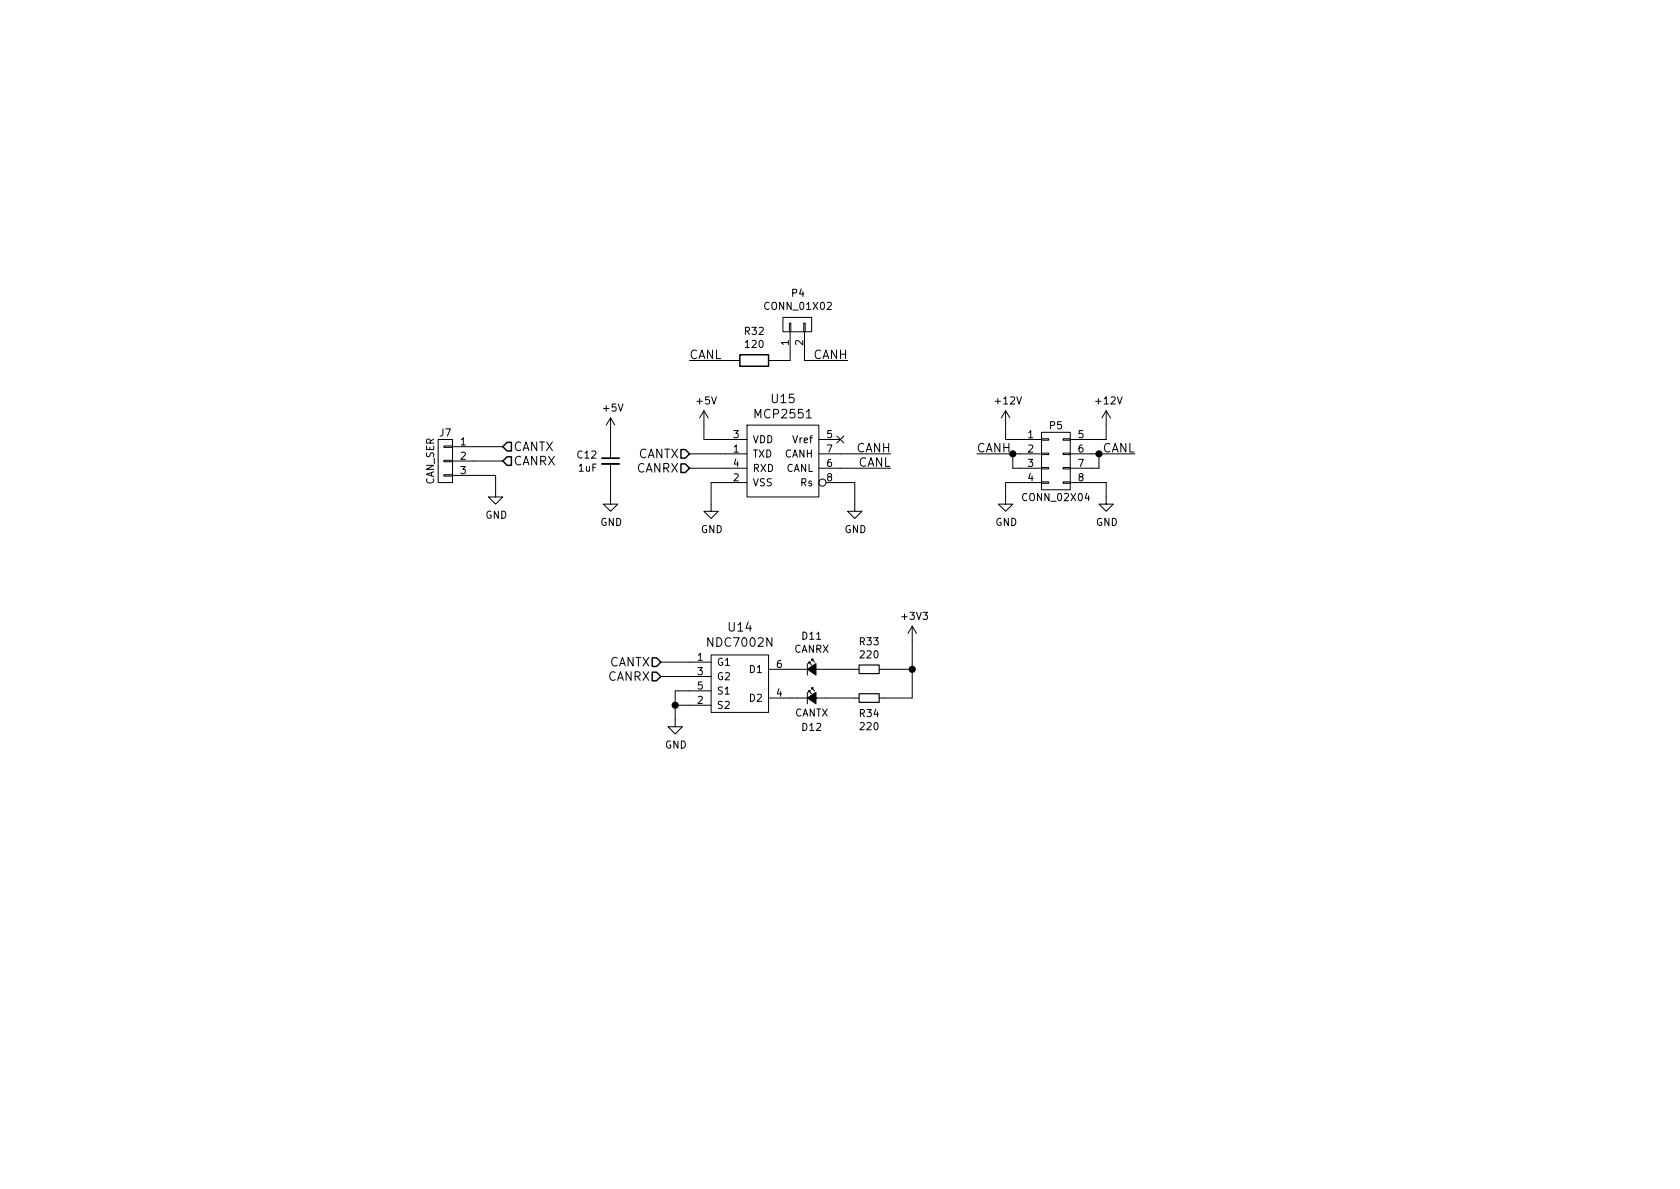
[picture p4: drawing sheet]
EESchema Schematic File Version 2
LIBS:VehicleController-rescue
LIBS:UNCAMotorsports
LIBS:power
LIBS:device
LIBS:transistors
LIBS:conn
LIBS:linear
LIBS:regul
LIBS:74xx
LIBS:cmos4000
LIBS:adc-dac
LIBS:memory
LIBS:xilinx
LIBS:microcontrollers
LIBS:dsp
LIBS:microchip
LIBS:analog_switches
LIBS:motorola
LIBS:texas
LIBS:intel
LIBS:audio
LIBS:interface
LIBS:digital-audio
LIBS:philips
LIBS:display
LIBS:cypress
LIBS:siliconi
LIBS:opto
LIBS:atmel
LIBS:contrib
LIBS:valves
LIBS:Common-Parts-Library-CPL
LIBS:relays
LIBS:SystemBlocks
LIBS:dc-dc
LIBS:Power_Management
LIBS:switches
LIBS:VehicleController-cache
EELAYER 25 0
EELAYER END
$Descr A4 11693 8268
encoding utf-8
Sheet 4 5
Title "Vehicle Controller"
Date "2017-03-11"
Rev "001"
Comp "UNC Asheville Motorsports"
Comment1 ""
Comment2 ""
Comment3 ""
Comment4 ""
$EndDescr
$Comp
L MCP2551 U15
U 1 1
P 5450 3250
F 0 "U15" H 5450 3737 60  0000 C CNN
F 1 "MCP2551" H 5450 3631 60  0000 C CNN
F 2 "SMD_Packages:SOIC-8-N" H 5450 3250 60  0001 C CNN
F 3 "" H 5450 3250 60  0000 C CNN
	1    5450 3250
	1    0    0    -1  
$EndComp
$Comp
L GND #PWR059
U 1 1
P 5950 3500
F 0 "#PWR059" H 5950 3250 50  0001 C CNN
F 1 "GND" H 5955 3327 50  0000 C CNN
F 2 "" H 5950 3500 50  0000 C CNN
F 3 "" H 5950 3500 50  0000 C CNN
	1    5950 3500
	1    0    0    -1  
$EndComp
NoConn ~ 5850 3050
$Comp
L +5V #PWR060
U 1 1
P 4900 2950
F 0 "#PWR060" H 4900 2800 50  0001 C CNN
F 1 "+5V" H 4915 3123 50  0000 C CNN
F 2 "" H 4900 2950 50  0000 C CNN
F 3 "" H 4900 2950 50  0000 C CNN
	1    4900 2950
	1    0    0    -1  
$EndComp
$Comp
L GND #PWR061
U 1 1
P 4950 3500
F 0 "#PWR061" H 4950 3250 50  0001 C CNN
F 1 "GND" H 4955 3327 50  0000 C CNN
F 2 "" H 4950 3500 50  0000 C CNN
F 3 "" H 4950 3500 50  0000 C CNN
	1    4950 3500
	1    0    0    -1  
$EndComp
$Comp
L R R32
U 1 1
P 5250 2500
F 0 "R32" V 5043 2500 50  0000 C CNN
F 1 "120" V 5134 2500 50  0000 C CNN
F 2 "Resistors_SMD:R_0805_HandSoldering" V 5180 2500 50  0001 C CNN
F 3 "" H 5250 2500 50  0000 C CNN
	1    5250 2500
	0    1    1    0   
$EndComp
Text Label 4800 2500 0    60   ~ 0
CANL
$Comp
L CONN_01X02 P4
U 1 1
P 5550 2250
F 0 "P4" V 5765 2245 50  0000 C CNN
F 1 "CONN_01X02" V 5674 2245 50  0000 C CNN
F 2 "Pin_Headers:Pin_Header_Straight_1x02" H 5550 2250 50  0001 C CNN
F 3 "" H 5550 2250 50  0000 C CNN
	1    5550 2250
	0    -1   -1   0   
$EndComp
Text Label 5900 2500 2    60   ~ 0
CANH
Text HLabel 4800 3150 0    60   Input ~ 0
CANTX
Text HLabel 4800 3250 0    60   Input ~ 0
CANRX
$Comp
L C_Small C12
U 1 1
P 4250 3200
F 0 "C12" H 4342 3246 50  0000 L CNN
F 1 "1uF" H 4342 3155 50  0000 L CNN
F 2 "Capacitors_SMD:C_0805_HandSoldering" H 4250 3200 50  0001 C CNN
F 3 "" H 4250 3200 50  0000 C CNN
	1    4250 3200
	-1   0    0    -1  
$EndComp
$Comp
L +5V #PWR062
U 1 1
P 4250 3000
F 0 "#PWR062" H 4250 2850 50  0001 C CNN
F 1 "+5V" H 4265 3173 50  0000 C CNN
F 2 "" H 4250 3000 50  0000 C CNN
F 3 "" H 4250 3000 50  0000 C CNN
	1    4250 3000
	1    0    0    -1  
$EndComp
$Comp
L GND #PWR063
U 1 1
P 4250 3450
F 0 "#PWR063" H 4250 3200 50  0001 C CNN
F 1 "GND" H 4255 3277 50  0000 C CNN
F 2 "" H 4250 3450 50  0000 C CNN
F 3 "" H 4250 3450 50  0000 C CNN
	1    4250 3450
	1    0    0    -1  
$EndComp
Wire Wire Line
	5850 3350 5950 3350
Wire Wire Line
	5950 3350 5950 3500
Wire Wire Line
	4900 2950 4900 3050
Wire Wire Line
	4900 3050 5050 3050
Wire Wire Line
	4950 3500 4950 3350
Wire Wire Line
	4950 3350 5050 3350
Wire Wire Line
	5050 3150 4800 3150
Wire Wire Line
	4800 3250 5050 3250
Wire Wire Line
	5400 2500 5500 2500
Wire Wire Line
	5100 2500 4800 2500
Wire Wire Line
	5500 2500 5500 2450
Wire Wire Line
	5600 2450 5600 2500
Wire Wire Line
	5600 2500 5900 2500
Wire Wire Line
	4250 3100 4250 3000
Wire Wire Line
	4250 3450 4250 3300
Wire Wire Line
	5850 3150 6200 3150
Text Label 6200 3150 2    60   ~ 0
CANH
Text Label 6200 3250 2    60   ~ 0
CANL
Wire Wire Line
	5850 3250 6200 3250
Text Label 6800 3150 0    60   ~ 0
CANH
Wire Wire Line
	6800 3150 7100 3150
Wire Wire Line
	7100 3250 7050 3250
Wire Wire Line
	7050 3250 7050 3150
Connection ~ 7050 3150
Wire Wire Line
	7000 2950 7000 3050
Wire Wire Line
	7000 3050 7100 3050
$Comp
L GND #PWR064
U 1 1
P 7000 3450
F 0 "#PWR064" H 7000 3200 50  0001 C CNN
F 1 "GND" H 7005 3277 50  0000 C CNN
F 2 "" H 7000 3450 50  0000 C CNN
F 3 "" H 7000 3450 50  0000 C CNN
	1    7000 3450
	1    0    0    -1  
$EndComp
Wire Wire Line
	7000 3450 7000 3350
Wire Wire Line
	7000 3350 7100 3350
Wire Wire Line
	7600 3150 7900 3150
Text Label 7900 3150 2    60   ~ 0
CANL
Wire Wire Line
	7600 3250 7650 3250
Wire Wire Line
	7650 3250 7650 3150
Connection ~ 7650 3150
Wire Wire Line
	7600 3050 7700 3050
Wire Wire Line
	7700 3050 7700 2950
$Comp
L GND #PWR065
U 1 1
P 7700 3450
F 0 "#PWR065" H 7700 3200 50  0001 C CNN
F 1 "GND" H 7705 3277 50  0000 C CNN
F 2 "" H 7700 3450 50  0000 C CNN
F 3 "" H 7700 3450 50  0000 C CNN
	1    7700 3450
	1    0    0    -1  
$EndComp
Wire Wire Line
	7600 3350 7700 3350
Wire Wire Line
	7700 3350 7700 3450
$Comp
L +12V #PWR066
U 1 1
P 7000 2950
F 0 "#PWR066" H 7000 2800 50  0001 C CNN
F 1 "+12V" H 7015 3123 50  0000 C CNN
F 2 "" H 7000 2950 50  0000 C CNN
F 3 "" H 7000 2950 50  0000 C CNN
	1    7000 2950
	1    0    0    -1  
$EndComp
$Comp
L +12V #PWR067
U 1 1
P 7700 2950
F 0 "#PWR067" H 7700 2800 50  0001 C CNN
F 1 "+12V" H 7715 3123 50  0000 C CNN
F 2 "" H 7700 2950 50  0000 C CNN
F 3 "" H 7700 2950 50  0000 C CNN
	1    7700 2950
	1    0    0    -1  
$EndComp
$Comp
L NDC7002N U14
U 1 1
P 5150 4750
F 0 "U14" H 5150 5147 60  0000 C CNN
F 1 "NDC7002N" H 5150 5041 60  0000 C CNN
F 2 "TO_SOT_Packages_SMD:SOT-23-6" H 1200 1900 60  0001 C CNN
F 3 "" H 1200 1900 60  0000 C CNN
	1    5150 4750
	1    0    0    -1  
$EndComp
Text HLabel 4600 4600 0    60   Input ~ 0
CANTX
Text HLabel 4600 4700 0    60   Input ~ 0
CANRX
Wire Wire Line
	4600 4600 4800 4600
Wire Wire Line
	4600 4700 4800 4700
$Comp
L GND #PWR068
U 1 1
P 4700 5000
F 0 "#PWR068" H 1200 2500 50  0001 C CNN
F 1 "GND" H 4705 4827 50  0000 C CNN
F 2 "" H 1200 2750 50  0001 C CNN
F 3 "" H 1200 2750 50  0001 C CNN
	1    4700 5000
	1    0    0    -1  
$EndComp
Wire Wire Line
	4700 4800 4700 5000
Wire Wire Line
	4700 4800 4800 4800
Wire Wire Line
	4800 4900 4700 4900
Connection ~ 4700 4900
$Comp
L LED_Small_ALT D11
U 1 1
P 5650 4650
F 0 "D11" H 5650 4885 50  0000 C CNN
F 1 "CANRX" H 5650 4794 50  0000 C CNN
F 2 "LEDs:LED-0805" V 1100 3550 50  0001 C CNN
F 3 "" V 1100 3550 50  0001 C CNN
	1    5650 4650
	1    0    0    -1  
$EndComp
$Comp
L LED_Small_ALT D12
U 1 1
P 5650 4850
F 0 "D12" H 5650 4650 50  0000 C CNN
F 1 "CANTX" H 5650 4750 50  0000 C CNN
F 2 "LEDs:LED-0805" V 1100 3750 50  0001 C CNN
F 3 "" V 1100 3750 50  0001 C CNN
	1    5650 4850
	1    0    0    -1  
$EndComp
Wire Wire Line
	5550 4650 5500 4650
Wire Wire Line
	5500 4850 5550 4850
$Comp
L R_Small R33
U 1 1
P 6050 4650
F 0 "R33" V 5854 4650 50  0000 C CNN
F 1 "220" V 5945 4650 50  0000 C CNN
F 2 "Resistors_SMD:R_0805_HandSoldering" H 650 3100 50  0001 C CNN
F 3 "" H 650 3100 50  0001 C CNN
	1    6050 4650
	0    1    1    0   
$EndComp
$Comp
L R_Small R34
U 1 1
P 6050 4850
F 0 "R34" V 6154 4850 50  0000 C CNN
F 1 "220" V 6245 4850 50  0000 C CNN
F 2 "Resistors_SMD:R_0805_HandSoldering" H 650 3300 50  0001 C CNN
F 3 "" H 650 3300 50  0001 C CNN
	1    6050 4850
	0    1    1    0   
$EndComp
Wire Wire Line
	5950 4650 5750 4650
Wire Wire Line
	5750 4850 5950 4850
Wire Wire Line
	6150 4650 6350 4650
Wire Wire Line
	6350 4450 6350 4850
Wire Wire Line
	6350 4850 6150 4850
Connection ~ 6350 4650
$Comp
L CONN_02X04 P5
U 1 1
P 7350 3200
F 0 "P5" H 7350 3450 50  0000 C CNN
F 1 "CONN_02X04" H 7350 2950 50  0000 C CNN
F 2 "Connectors_Molex:Molex_NanoFit_2x04x2.50mm_Straight" H 7350 2000 50  0001 C CNN
F 3 "" H 7350 2000 50  0000 C CNN
	1    7350 3200
	1    0    0    -1  
$EndComp
$Comp
L CONN_01X03 J7
U 1 1
P 3100 3200
F 0 "J7" H 3100 3400 50  0000 C CNN
F 1 "CAN_SER" V 3200 3200 50  0000 C CNN
F 2 "Pin_Headers:Pin_Header_Straight_1x03" H 3100 3200 50  0001 C CNN
F 3 "" H 3100 3200 50  0001 C CNN
	1    3100 3200
	-1   0    0    -1  
$EndComp
Text HLabel 3500 3100 2    60   Input ~ 0
CANTX
Text HLabel 3500 3200 2    60   Input ~ 0
CANRX
$Comp
L GND #PWR069
U 1 1
P 3450 3400
F 0 "#PWR069" H 3450 3150 50  0001 C CNN
F 1 "GND" H 3455 3227 50  0000 C CNN
F 2 "" H 3450 3400 50  0000 C CNN
F 3 "" H 3450 3400 50  0000 C CNN
	1    3450 3400
	1    0    0    -1  
$EndComp
Wire Wire Line
	3300 3300 3450 3300
Wire Wire Line
	3450 3300 3450 3400
Wire Wire Line
	3300 3200 3500 3200
Wire Wire Line
	3300 3100 3500 3100
$Comp
L +3V3 #PWR070
U 1 1
P 6350 4450
F 0 "#PWR070" H 6350 4300 50  0001 C CNN
F 1 "+3V3" H 6365 4623 50  0000 C CNN
F 2 "" H 6350 4450 50  0001 C CNN
F 3 "" H 6350 4450 50  0001 C CNN
	1    6350 4450
	1    0    0    -1  
$EndComp
$EndSCHEMATC
